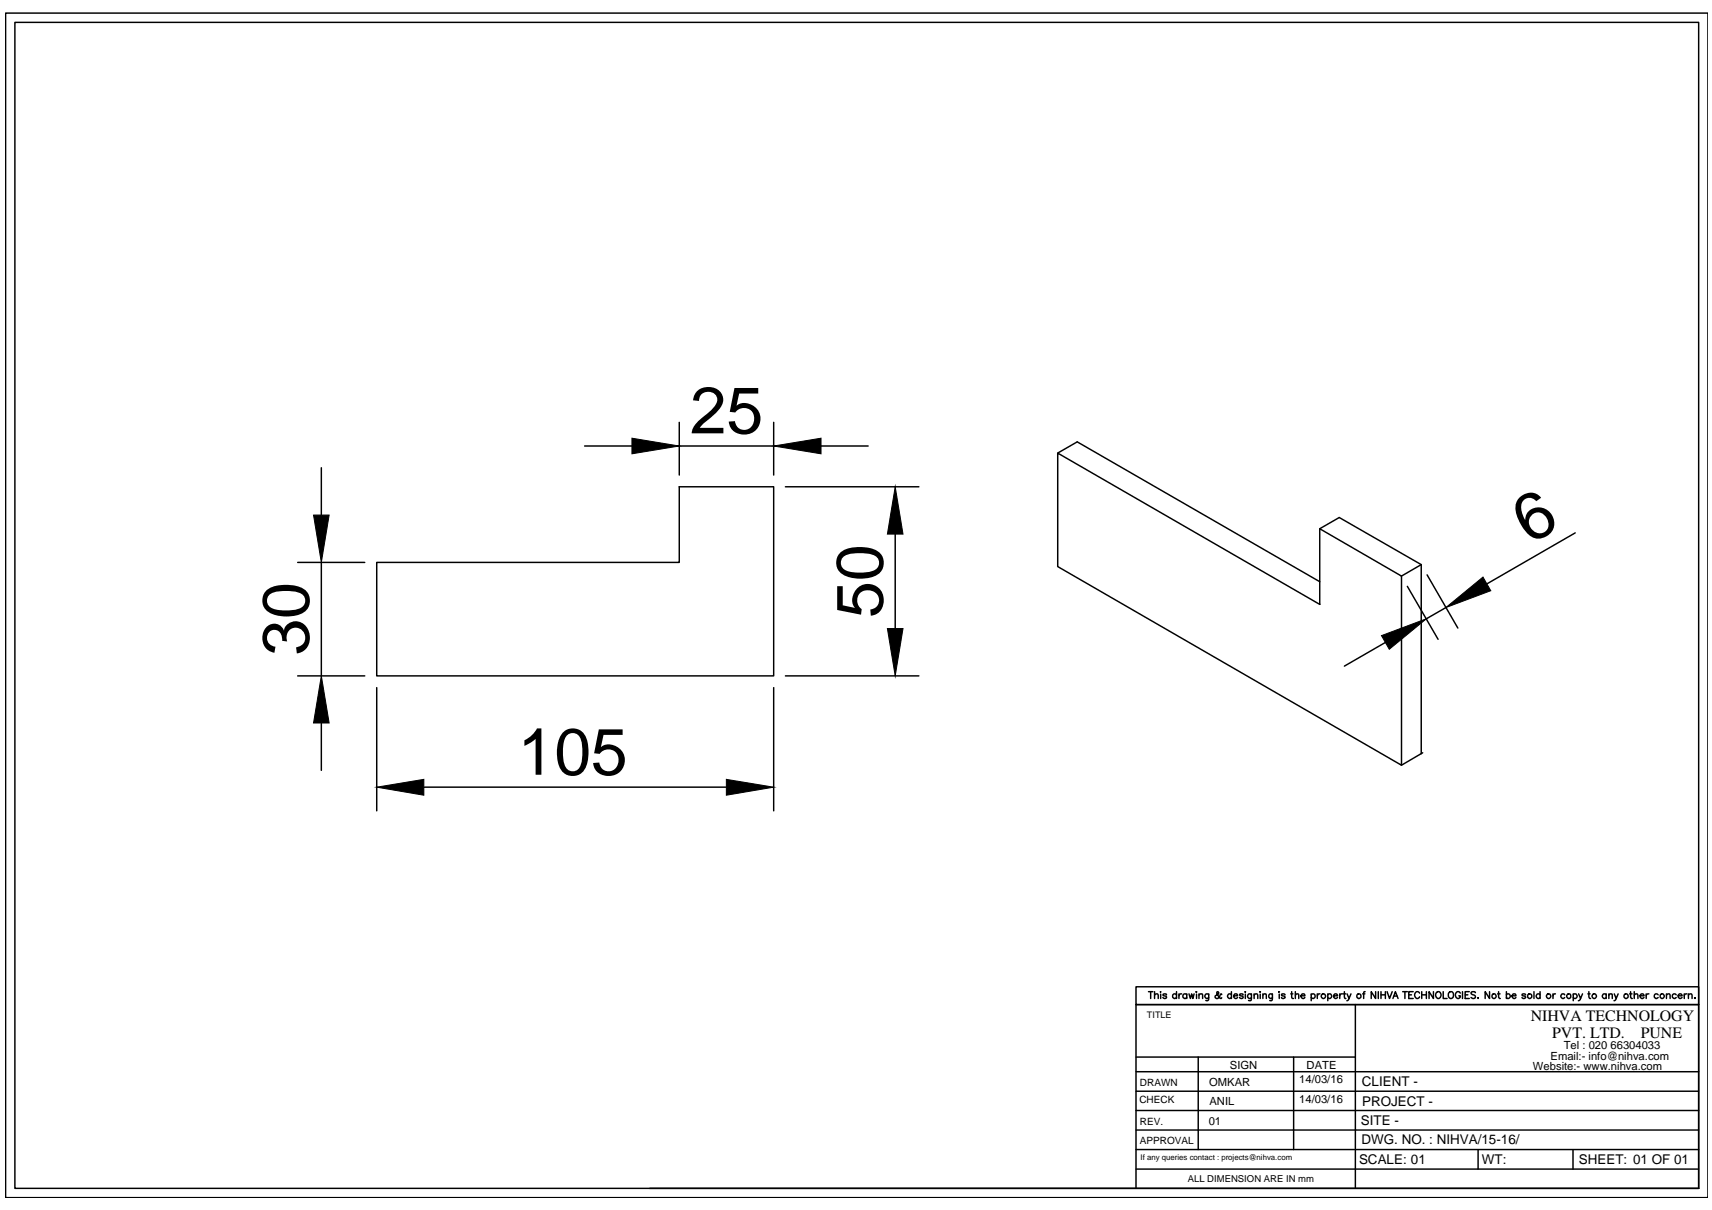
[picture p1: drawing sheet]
<svg xmlns="http://www.w3.org/2000/svg" width="297mm" height="210mm" viewBox="0 0 297 210" stroke-linecap="round" stroke-linejoin="round" font-family="sans-serif">
<!-- layer: 0 -->
<g fill="none" stroke="#000" stroke-width=".25">
<path d="M1 2.3h295.3v205.5h-295.3zM2.6 3.9h292.1v202.2h-292.1zM101.4 77.4h8.2M117.9 73.3v9.1M117.9 77.4h16.3M134.2 73.3v9.1M142.5 77.4h8.1M183.5 78.6l45.5 26.2v-13.1l14.2 8.2v32.8l-59.7-34.4zM183.5 78.6l3.4-1.9 42.1 24.2M51.6 97.6h11.7M55.8 81.1v8.3M55.8 97.6v19.6"/>
<path d="M65.4 97.6h52.5v-13.2h16.3v32.8h-68.8zM136.3 84.4h23.1M155.3 92.7v16.3M229 91.7l3.4-1.9 14.2 8.1v32.9M246.6 97.9l-3.4 2M247.6 99.7l5.3 9.3M273.3 92.4l-15.3 8.9M51.6 117.2h11.7M65.4 119.3v21.4M134.2 119.3v21.4M136.3 117.2h23.1M240.4 111.4l-7.1 4.2"/>
<path d="M244.2 101.7l5.3 9.2M250.9 105.4l-3.4 1.9M55.8 125.4v8.2M73.5 136.6h52.5M246.8 130.6l-3.6 2.1M199.3 172h.7M199.6 172v1.2M200.3 172.6l.3-.2 .3 .1 .1 .7M200.3 172v1.2M201.3 172.1h.1M201.4 172.5v.7M202.4 172.6l-.2-.2-.4 .2 .6 .3v.1a.36 .36 0 0 1-.6 0"/>
<path d="M204.1 172.6a.38 .38 0 0 0-.5-.1 .38 .38 0 0 0 0 .6 .38 .38 0 0 0 .5-.1M204.1 172v1.2M204.6 172.4v.8M205 172.4a.36 .36 0 0 0-.4 .3M205.9 172.6a.38 .38 0 0 0-.5-.1 .38 .38 0 0 0 0 .6 .38 .38 0 0 0 .5-.1M205.9 172.4v.8M206.3 172.4l.2 .8 .3-.8 .2 .8 .2-.8M207.5 172.1h.1zM207.6 172.5v.7M208 172.6l.3-.2 .3 .1 .1 .7M208 172.4v.8M209.7 172.4v1.1l-.2 .1h-.3"/>
<path d="M209.7 172.6a.38 .38 0 0 0-.5-.1 .38 .38 0 0 0 0 .6 .38 .38 0 0 0 .5-.1M212 172.5l-.2-.1-.2 .5-.3 .3h-.3l-.2-.2 .1-.3 .6-.4-.2-.3-.2 .2 .1 .3 .3 .5 .3 .2 .2-.1M213.7 172.6a.38 .38 0 0 0-.6-.1 .38 .38 0 0 0 0 .6 .38 .38 0 0 0 .6-.1M213.7 172v1.2M214 172.7h.7a.34 .34 0 0 0-.3-.3 .34 .34 0 0 0-.4 .3l.1 .3a.33 .33 0 0 0 .6 0M215.7 172.6l-.2-.2-.4 .2 .5 .3 .1 .1a.36 .36 0 0 1-.6 0M216 172.1h.1M216.1 172.5v.7M217.1 172.4v1.1l-.2 .1h-.3M217.1 172.6a.38 .38 0 0 0-.5-.1 .38 .38 0 0 0 0 .6 .38 .38 0 0 0 .5-.1M217.6 172.6l.3-.2 .2 .1 .1 .7M217.6 172.4v.8"/>
<path d="M218.6 172.1h.1M218.7 172.5v.7M219.1 172.6l.3-.2 .3 .1v.7M219.1 172.4v.8M220.8 172.4l-.1 1.1-.1 .1h-.3M220.8 172.6a.36 .36 0 0 0-.6-.1 .36 .36 0 0 0 0 .6 .36 .36 0 0 0 .6-.1M221.9 172.1h.1zM222 172.5v.7M223 172.6l-.3-.2-.3 .1-.1 .1 .1 .1 .4 .1 .2 .2a.38 .38 0 0 1-.7 0M223.9 172.4h.4M224.1 172v1l.1 .1 .2 .1M224.7 172.6l.3-.2 .3 .1v.7"/>
<path d="M224.7 172v1.2M225.7 172.7h.7a.34 .34 0 0 0-.3-.3 .34 .34 0 0 0-.4 .3l.1 .3a.33 .33 0 0 0 .6 0M227.5 172.6a.38 .38 0 0 1 .6-.1 .38 .38 0 0 1 0 .6 .38 .38 0 0 1-.6-.1M227.5 172.4v1.2M228.6 172.4v.8M229 172.4a.36 .36 0 0 0-.4 .3M230.4 172.6a.38 .38 0 0 1 .5-.1 .38 .38 0 0 1 0 .6 .38 .38 0 0 1-.5-.1M230.4 172.4v1.2M231.4 172.7h.7a.37 .37 0 0 0-.6-.2 .37 .37 0 0 0 .1 .6l.2 .1 .3-.2M232.5 172.4v.8M232.9 172.4a.36 .36 0 0 0-.4 .3M233.1 172.4h.4"/>
<path d="M233.3 172v1v.1l.2 .1M233.7 172.4l.4 .8 .3-.8M234.1 173.2l-.1 .2-.3 .2M235.2 174.3v31.8M236.4 172.4h.4M236.9 172l-.3 .1v.1v1M238.7 172v1.2l-.8-1.2v1.2M239.1 172v1.2M239.6 172v1.2M239.6 172.6h.8M240.4 172v1.2M240.7 172l.4 1.2 .5-1.2"/>
<path d="M241.7 173.2l.4-1.2 .5 1.2M241.9 172.8h.5M243.4 172h.8M243.8 172v1.2M244.4 172.6h.5M245.2 172h-.8v1.2h.8M246.3 172.3a.44 .44 0 0 0-.5-.3 .44 .44 0 0 0-.4 .5v.2a.43 .43 0 0 0 .4 .5 .43 .43 0 0 0 .5-.3M246.7 172.6h.8M246.7 172v1.2M247.5 172v1.2M248.7 172v1.2l-.8-1.2v1.2M249.2 172.2l.1-.1a.58 .58 0 0 1 .7 .5 .58 .58 0 0 1-.6 .6l-.3-.5z"/>
<path d="M250.4 172v1.2h.7M251.5 172.1l.1-.1a.59 .59 0 0 1 .6 .6 .59 .59 0 0 1-.6 .6 .72 .72 0 0 1-.1-1.1zM253.4 172.3a.44 .44 0 0 0-.5-.3 .44 .44 0 0 0-.4 .5v.2a.43 .43 0 0 0 .4 .5 .43 .43 0 0 0 .5-.5h-.3M253.7 172v1.2M254.2 172.6h.5M254.9 172h-.7v1.2h.7M256 172.2l-.3-.2-.5 .2 .1 .2 .6 .3 .1 .3a.48 .48 0 0 1-.8 0M256.4 173.1l.1 .1zM258.4 172v1.2l-.7-1.2v1.2M259.8 172.4h.5M260 172v1l.3 .2M261.4 172.6a.38 .38 0 0 1 .5-.1 .38 .38 0 0 1 0 .6 .38 .38 0 0 1-.5-.1"/>
<path d="M261.4 172v1.2M262.3 172.7h.7a.34 .34 0 0 0-.3-.3 .34 .34 0 0 0-.4 .3l.1 .3a.33 .33 0 0 0 .6 0M264.7 172.6l-.2-.2-.4 .1v.1v.1l.4 .1 .2 .2a.38 .38 0 0 1-.6 0M266.1 172v1.2M267.2 172.6a.38 .38 0 0 0-.6-.1 .38 .38 0 0 0 0 .6 .38 .38 0 0 0 .6-.1M267.2 172v1.2M269.5 172.4v.8M269.9 172.4l-.3 .1-.1 .2M271.5 172.6a.38 .38 0 0 0-.6-.1 .38 .38 0 0 0 0 .6 .38 .38 0 0 0 .6-.1M273 172.6a.38 .38 0 0 1 .5-.1 .38 .38 0 0 1 0 .6 .38 .38 0 0 1-.5-.1M273 172.4v1.2M273.9 172.4l.3 .8 .4-.8"/>
<path d="M274.2 173.2v.2l-.3 .2M275.5 172.4h.4M275.7 172v1l.3 .2M278.7 172.6a.38 .38 0 0 0-.6-.1 .38 .38 0 0 0 0 .6 .38 .38 0 0 0 .6-.1M278.7 172.4v.8M279.1 172.6l.3-.2 .3 .1v.7M279.1 172.4v.8M280.1 172.4l.3 .8 .4-.8M280.4 173.2l-.1 .2-.3 .2M282.7 172.4h.5M282.9 172v1l.3 .2M283.5 172.6l.3-.2 .3 .1 .1 .7"/>
<path d="M283.5 172v1.2M284.6 172.7h.6a.37 .37 0 0 0-.6-.2 .37 .37 0 0 0 .1 .6 .32 .32 0 0 0 .5-.1M285.6 172.4v.8M286.1 172.4a.36 .36 0 0 0-.5 .3M287.7 172.6a.38 .38 0 0 0-.6-.1 .38 .38 0 0 0 0 .6 .38 .38 0 0 0 .6-.1M289.1 172.6l.3-.2 .3 .1 .1 .7M289.1 172.4v.8M290.8 172.6a.38 .38 0 0 0-.5-.1 .38 .38 0 0 0 0 .6 .38 .38 0 0 0 .5-.1M291.2 172.7h.6a.37 .37 0 0 0-.6-.2 .37 .37 0 0 0 .1 .6l.3 .1 .2-.2M292.2 172.4v.8M292.7 172.4a.36 .36 0 0 0-.5 .3M292.9 172.6l.3-.2 .3 .1 .1 .7"/>
<path d="M292.9 172.4v.8M294 173.1h.1zM197.1 196h97.6M197.1 192.6h97.6M197.1 189.3h97.6M197.1 185.9h97.6M197.1 183.4h38.1M197.1 199.4h97.6M207.9 183.4v16M224.5 183.4v16M256.5 199.4v3.4M272.9 199.4v3.4"/>
<path d="M112.7 206.1h182M197.1 206.1v-31.8h97.6h-97.6v-3.1h97.6v34.9M197.1 202.8h97.6"/>
<circle cx="229.6" cy="172.8" r=".39"/>
<circle cx="235.8" cy="172.8" r=".4"/>
<circle cx="259.2" cy="172.8" r=".39"/>
<circle cx="265.4" cy="172.8" r=".4"/>
<circle cx="268.7" cy="172.8" r=".39"/>
<circle cx="272.2" cy="172.8" r=".39"/>
<circle cx="276.6" cy="172.8" r=".39"/>
<circle cx="282.1" cy="172.8" r=".4"/>
<circle cx="288.4" cy="172.8" r=".39"/>
</g>
<path d="M109.6 76l8.3 1.4-8.3 1.3zM134.2 77.4l8.3-1.4v2.7zM54.4 89.4h2.7l-1.3 8.2zM155.3 84.4l1.4 8.3h-2.7zM154 109h2.7l-1.4 8.2zM239.7 110.3l7.8-3-6.5 5.3zM250.9 105.4l6.4-5.3 1.4 2.4zM55.8 117.2l1.3 8.2h-2.7zM65.4 136.6l8.1-1.4v2.8zM126 135.2l8.2 1.4-8.2 1.4z" fill="#000" stroke="#000" stroke-width=".17"/>
<g font-size="11.4">
<text x="119.7" y="75.2">25</text>
<text x="265.4" y="94.5" transform="rotate(-30 265.4 94.5)">6</text>
<text x="153.1" y="107.2" transform="rotate(-90 153.1 107.2)">50</text>
<text x="53.6" y="113.7" transform="rotate(-90 53.6 113.7)">30</text>
<text x="89.8" y="134.4">105</text>
</g>
<g font-size="2.8">
<text x="265.6" y="177.1">NIHVA TECHNOLOGY</text>
<text x="269.3" y="180">PVT. LTD.</text>
<text x="284.7" y="180">PUNE</text>
</g>
<g font-size="2.3">
<text x="236.3" y="188.5">CLIENT -</text>
<text x="236.3" y="191.8">PROJECT -</text>
<text x="236.1" y="195.2">SITE -</text>
<text x="235.8" y="201.9">SCALE: 01</text>
<text x="236.2" y="198.5">DWG. NO. : NIHVA/15-16/</text>
<text x="257.1" y="201.9">WT:</text>
<text x="273.9" y="201.9">SHEET: 01 OF 01</text>
</g>
<g font-size="1.9">
<text x="213.4" y="185.4">SIGN</text>
<text x="226.7" y="185.4">DATE</text>
<text x="266" y="185.7">Website:- www.nihva.com</text>
<text x="269" y="183.8">Email:- info@nihva.com</text>
<text x="271.3" y="181.9">Tel : 020 66304033</text>
<text x="209.8" y="188.4">OMKAR</text>
<text x="209.8" y="191.8">ANIL</text>
<text x="225.4" y="187.9">14/03/16</text>
<text x="225.4" y="191.3">14/03/16</text>
<text x="209.7" y="195.2">01</text>
</g>
<g font-size="1.7">
<text x="197.7" y="191.3">CHECK</text>
<text x="197.8" y="188.3">DRAWN</text>
<text x="197.8" y="195.1">REV.</text>
<text x="197.8" y="198.4">APPROVAL</text>
<text x="206.1" y="205">ALL DIMENSION ARE IN mm</text>
</g>
<text font-size="1.6" x="199" y="176.6">TITLE</text>
<text font-size="1.4" x="197.9" y="201.2">If any queries contact : projects@nihva.com</text>
</svg>
